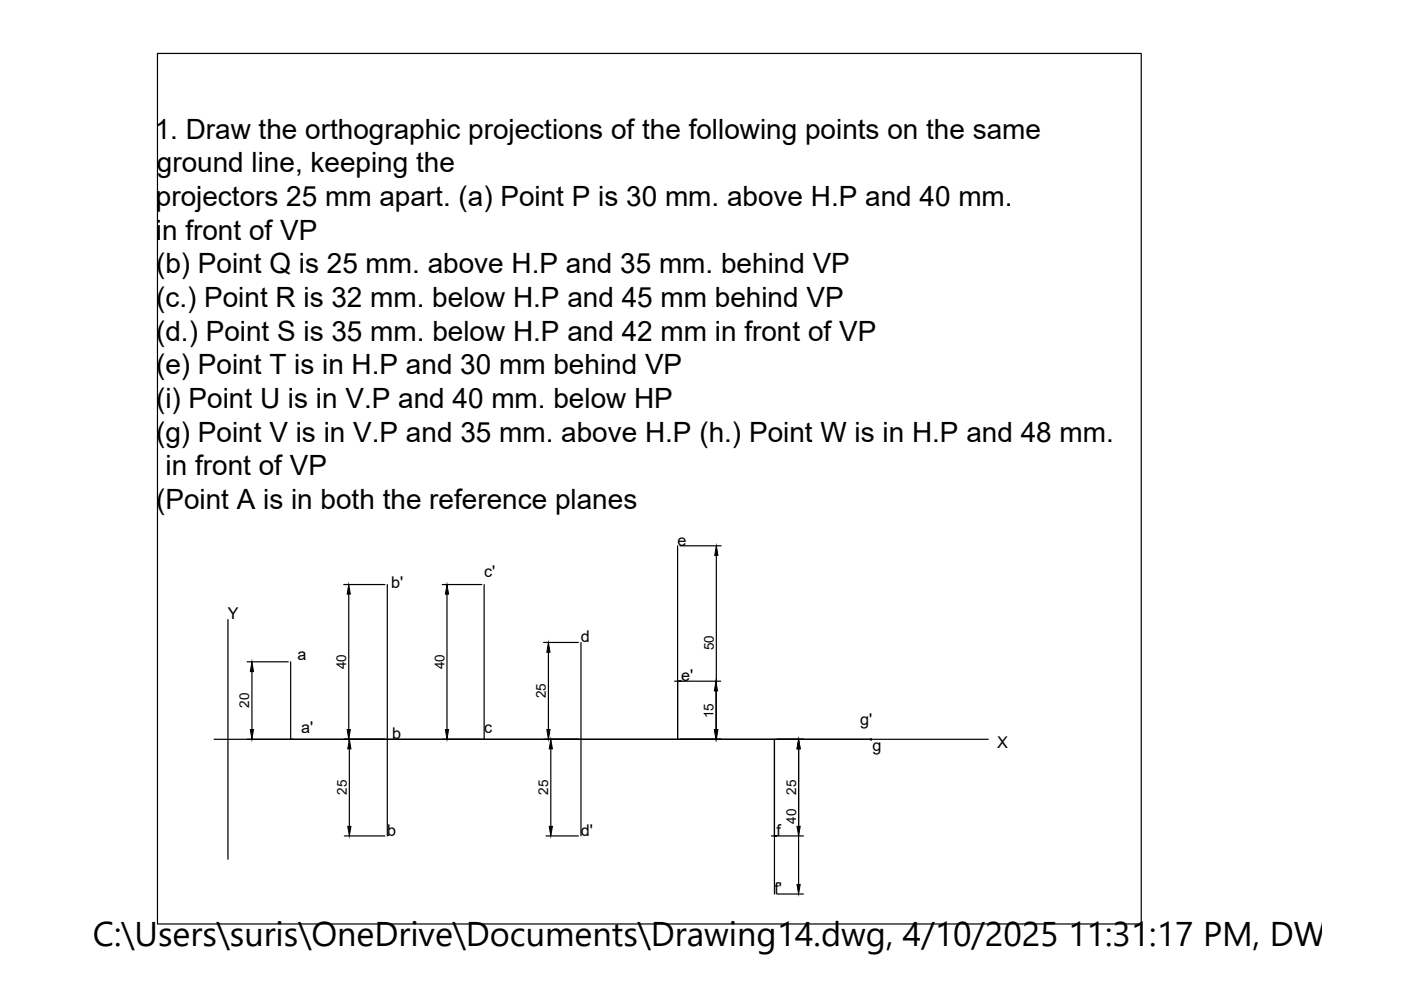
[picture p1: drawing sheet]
<svg xmlns="http://www.w3.org/2000/svg" width="297mm" height="210mm" viewBox="0 0 297 210" stroke-linecap="round" stroke-linejoin="round" font-family="sans-serif">
<!-- layer: 0 -->
<g fill="none" stroke="#000" stroke-width=".25">
<path d="M33.4 11.3h208.6v184.6h-208.6zM143.7 115.7v41h-20.5v20.5M144.2 115.7h8.7M151.9 117.8v36.9M48.3 131.3v50.9M72.9 123.9h8.7M73.9 126v28.7M82.1 123.9v32.8h-20.5v-16.4M93.8 123.9h8.3M94.8 126v28.7M102.6 123.9v32.8h-20.5v20.5M115.3 136.2h7.3"/>
<path d="M116.3 138.3v16.4M123.2 136.2v20.5h-20.6M45.4 156.7h164.1M52.4 140.3h8.7M53.4 142.4v12.3M74.1 158.8v16.4M116.8 158.8v16.4M143 144.4h1.4h-.7v12.3h20.5v32.9M144.3 144.4h8.5M151.8 146.5v8.2M169.3 158.8v28.7M184.7 156.6v.3v-.2h-20.5v20.5h.5h-1.1"/>
<path d="M73 177.2h8.6M115.8 177.2h6.8M164.7 177.2h5.6M164.7 189.6h5.6"/>
</g>
<g fill="#000" stroke="#000" stroke-width=".21">
<path d="M151.9 115.7l.3 2.1h-.7zM73.9 123.9l.4 2.1h-.7zM94.8 123.9l.3 2.1h-.7zM116.3 136.2l.3 2.1h-.7zM53.1 154.7h.6l-.3 2zM53.4 140.3l.3 2.1h-.6zM73.6 154.7h.7l-.4 2zM74.1 156.7l.3 2.1h-.7zM94.4 154.7h.7l-.3 2zM115.9 154.7h.7l-.3 2zM116.8 156.7l.3 2.1h-.7zM151.5 154.7h.6l-.3 2z"/>
<path d="M151.8 144.4l.3 2.1h-.6zM151.5 154.7h.7l-.3 2zM169.3 156.7l.4 2.1h-.7zM73.7 175.2h.7l-.3 2zM116.4 175.2h.7l-.3 2zM169 175.2h.7l-.4 2zM169 187.5h.7l-.4 2.1z"/>
</g>
<text font-size="7.3" x="19.7" y="200.6">C:\Users\suris\OneDrive\Documents\Drawing14.dwg, 4/10/2025 11:31:17 PM, DWG To</text>
<g font-size="5.9">
<text x="32.8" y="29.4">1. Draw the orthographic projections of the following points on the same</text>
<text x="33.3" y="36.5">ground line, keeping the</text>
<text x="33" y="43.7">projectors 25 mm apart. (a) Point P is 30 mm. above H.P and 40 mm.</text>
<text x="33" y="50.8">in front of VP</text>
<text x="33.1" y="57.9">(b) Point Q is 25 mm. above H.P and 35 mm. behind VP</text>
<text x="33.1" y="65.1">(c.) Point R is 32 mm. below H.P and 45 mm behind VP</text>
<text x="33.1" y="72.2">(d.) Point S is 35 mm. below H.P and 42 mm in front of VP</text>
<text x="33.1" y="79.4">(e) Point T is in H.P and 30 mm behind VP</text>
<text x="33.1" y="86.5">(i) Point U is in V.P and 40 mm. below HP</text>
<text x="33.1" y="93.6">(g) Point V is in V.P and 35 mm. above H.P (h.) Point W is in H.P and 48 mm.</text>
<text x="35.1" y="100.7">in front of VP</text>
<text x="33.1" y="107.9">(Point A is in both the reference planes</text>
</g>
<g font-size="3.4">
<text x="143.7" y="115.7">e</text>
<text x="83" y="124.7">b'</text>
<text x="102.6" y="122.4">c'</text>
<text x="48.3" y="131.3">Y</text>
<text x="123.2" y="136.2">d</text>
<text x="63.1" y="139.9">a</text>
<text x="144.4" y="144.4">e'</text>
<text x="63.8" y="155.3">a'</text>
<text x="102.6" y="155.5">c</text>
<text x="182.4" y="153.8">g'</text>
<text x="83.2" y="156.7">b</text>
<text x="185" y="159.2">g</text>
<text x="211.4" y="158.6">X</text>
<text x="82.1" y="177.2">b</text>
<text x="123.2" y="177.2">d'</text>
<text x="164.7" y="177.2">f</text>
<text x="164.2" y="189.5">f'</text>
</g>
<g font-size="2.9">
<text x="151.3" y="137.8" transform="rotate(-90 151.3 137.8)">50</text>
<text x="73.4" y="141.9" transform="rotate(-90 73.4 141.9)">40</text>
<text x="94.2" y="141.9" transform="rotate(-90 94.2 141.9)">40</text>
<text x="115.7" y="148.1" transform="rotate(-90 115.7 148.1)">25</text>
<text x="52.9" y="150.1" transform="rotate(-90 52.9 150.1)">20</text>
<text x="151.2" y="152.3" transform="rotate(-90 151.2 152.3)">15</text>
<text x="73.5" y="168.6" transform="rotate(-90 73.5 168.6)">25</text>
<text x="116.2" y="168.6" transform="rotate(-90 116.2 168.6)">25</text>
<text x="168.8" y="168.6" transform="rotate(-90 168.8 168.6)">25</text>
<text x="168.8" y="174.7" transform="rotate(-90 168.8 174.7)">40</text>
</g>
</svg>
